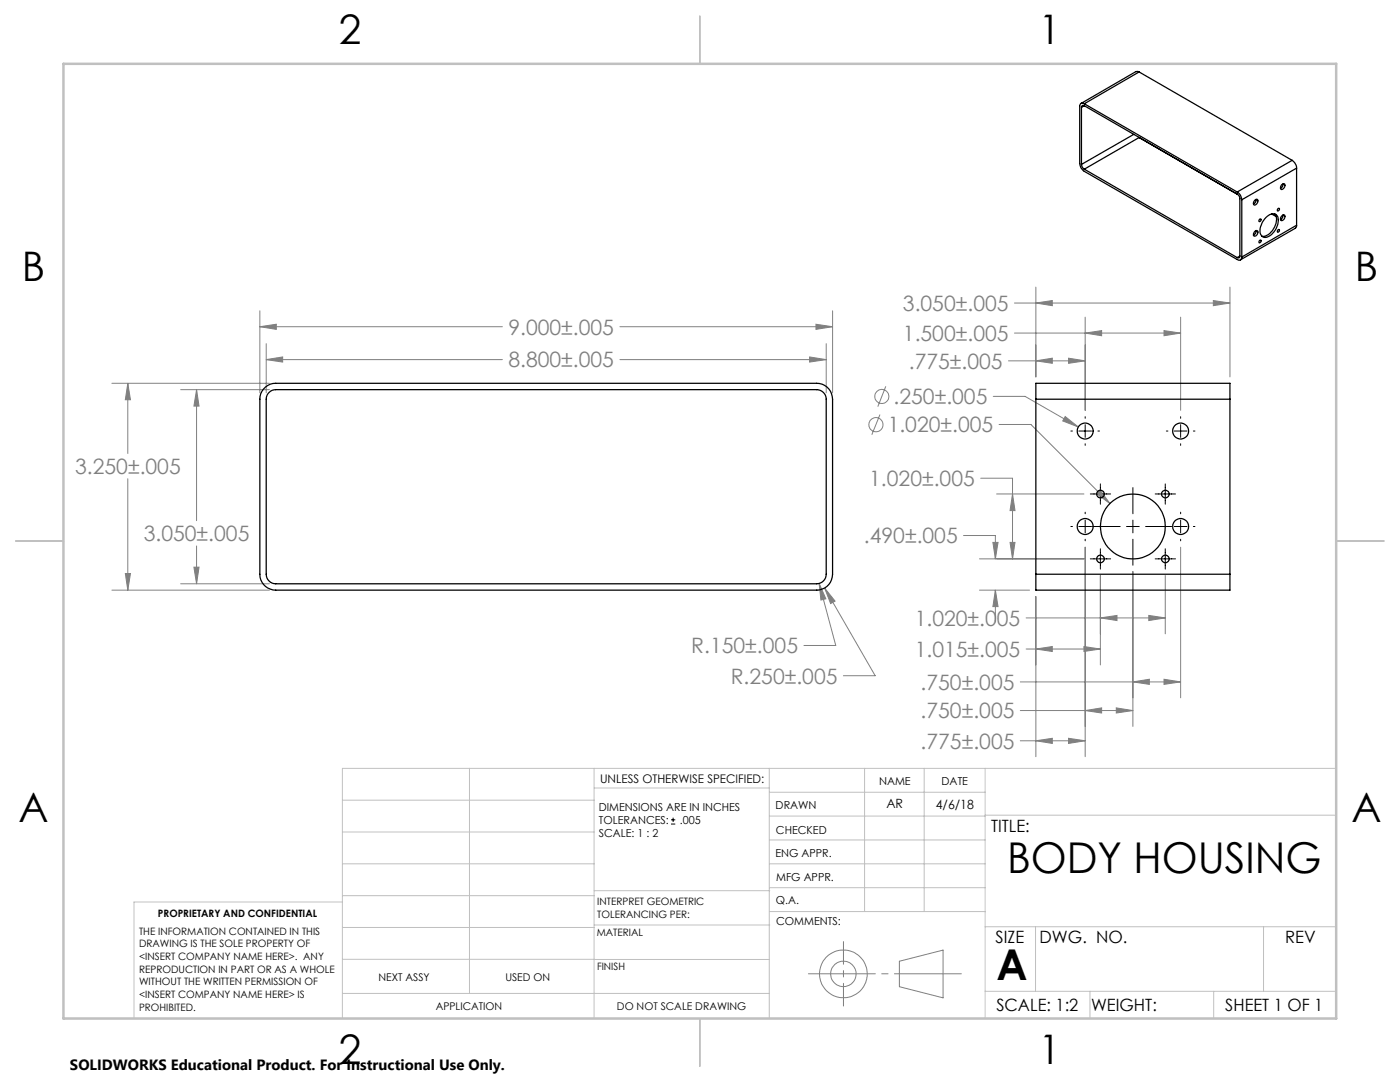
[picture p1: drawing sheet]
<svg xmlns="http://www.w3.org/2000/svg" width="279mm" height="216mm" viewBox="0 0 279 216" stroke-linecap="round" stroke-linejoin="round" font-family="sans-serif">
<g fill="none" stroke="#808080" stroke-width=".2">
<path d="M206.7 57.3v17.9M242.1 60l3.4 .5-3.4 .5zM245.5 57.3v17.9M22.3 76.5h31.5M25.5 76.5l.5 3.3h-1zM25.5 76.5v14M36.1 77.8h17.7M39.2 77.8l.5 3.2h-1zM39.2 77.8v26.1M51.9 65.2l3.2-.5v1zM51.9 62v16.4M51.9 65.2h48.4"/>
<path d="M53.1 71.8l3.3-.6v1zM53.1 68.6v9.8M53.1 71.8h47.2M123.7 65.2h42.5M123.7 71.8h41.2M161.6 71.2l3.3 .6-3.3 .4zM162.8 64.7l3.4 .5-3.4 .5zM164.9 68.6v9.8M166.2 62v16.4M176.8 77.1l-1.6 4M198.2 79.1h6.4l10.6 6.1M201.3 72h15.3"/>
<path d="M202.5 60.5h43M202.5 66.5h33.1M206.7 60.5l3.3-.5v1zM206.7 72l3.3-.5v1zM213.3 71.5l3.3 .5-3.3 .5zM216.6 66.5l3.3-.5v1zM216.6 63.3v18.6M232.3 66l3.3 .5-3.3 .5zM235.6 63.3v18.6M25.5 95.5v22.3M175.6 82.7l-1.6 4M195.7 95.4h6.4v16.1"/>
<path d="M198.9 98.6h17.4M199.4 84.7h6.3l15.8 15.8M202.1 98.6l.5 3.3h-1zM212.6 83.1l2.6 2.1-3.1-1.2zM218.8 98.5l.7-.7 2 2.7zM22.3 117.8h31.5M25 114.4h1l-.5 3.4zM36.1 116.5h17.7M38.7 113.2h1l-.5 3.3zM39.2 108.9v7.6M163.5 116.4l1.3 3.1-1 .2zM163.5 116.4l3.3 12.4h-6.4"/>
<path d="M164.6 117.3l2.1 2.6-.9 .5zM164.6 117.3l10.1 17.5h-6.4M192.3 106.9h6.3v4.6M195.5 117.8h10M195.5 111.5h20.8M198.2 108.2h1l-.6 3.3zM198.6 117.8l.6 3.2h-1zM198.6 117.8v6.3M201.6 108.2h1l-.5 3.3zM206.7 119v32M216.6 109.2v41.8M219.6 114.8v17.9"/>
<path d="M226.1 114.1v30.9M232.6 114.8v11.7M235.6 109.2v30M203.6 136.1h32M204.8 129.5h14.8M204.8 123.3h27.8M206.7 129.5l3.3-.5v1zM216.3 129l3.3 .5-3.3 .5zM219.6 123.3l3.3-.5v1zM226.1 136.1l3.3-.6v1.1zM229.3 122.8l3.3 .5-3.3 .5zM232.3 135.5l3.3 .6-3.3 .5z"/>
<path d="M203.6 147.8h13M203.6 141.8h22.5M206.7 147.8l3.3-.5v1zM213.3 147.3l3.3 .5-3.3 .5zM216.6 141.8l3.3-.5v1zM222.8 141.3l3.3 .5-3.3 .5zM179.5 191.8l8.7-2.2v9.5l-8.7-2.2z"/>
<circle cx="176" cy="79.1" r="1.41"/>
<circle cx="174.8" cy="84.7" r="1.4"/>
<circle cx="168.3" cy="194.3" r="4.8"/>
<circle cx="168.3" cy="194.3" r="2.54"/>
</g>
<g fill="none" stroke="#000" stroke-width=".2">
<path d="M213.7 86h.3M215.3 86h2.5M216.6 83.1v.4M216.6 84.7v2.6M216.6 88.5v.4M217.6 98.6h4.1M219.1 86h.3M219.6 96.6v4M226.1 97.3v5.2M230.5 98.6h4.1M232.6 96.6v4M232.8 86h.3"/>
<path d="M234.4 86h2.5M235.6 83.1v.4M235.6 84.7v2.6M235.6 88.5v.4M238.2 86h.3M213.7 105.1h.3M215.3 105.1h2.5M216.6 102.2v.3M216.6 103.8v2.5M216.6 107.6v.3M217.6 111.5h4.1M218.3 105.1h5.3"/>
<path d="M219.6 109.5v4.1M224.8 105.1h2.6M226.1 103.8v2.5M226.1 107.6v5.2M228.6 105.1h5.2M230.5 111.5h4.1M232.6 109.5v4.1M234.4 105.1h2.5M235.6 102.2v.3M235.6 103.8v2.5M235.6 107.6v.3M238.2 105.1h.3"/>
<path d="M133.9 164.4h.9M133.9 163.6h.9M134.3 163.2v.8"/>
</g>
<path d="M161.3 194.3h30.6" fill="none" stroke="#808080" stroke-width=".2" stroke-dasharray="15.2 1.3 1.3 1.3" stroke-dashoffset="1.9"/>
<path d="M168.3 187.9v12.8" fill="none" stroke="#808080" stroke-width=".2" stroke-dasharray="15.2 1.3 1.3 1.3" stroke-dashoffset="10.7"/>
<g fill="none" stroke="#c0c0c0" stroke-width=".2">
<path d="M68.3 159.7h50.3M93.7 153.3v44.9M118.6 153.3v49.9M118.6 157.2h34.9M153.5 153.3v49.9M153.5 158.1h43.1M172.5 153.3v28.6M184.4 153.3v28.6M196.6 153.3v49.9M266.7 153.3h-198.4v49.9M68.3 178.7h50.3M68.3 172.4h50.3"/>
<path d="M68.3 166h50.3M68.3 180h-41.6v23.2M118.6 177.7h35M153.5 167.6h43.1M153.5 162.8h43.1M153.5 172.4h43.1M153.5 177.1h43.1M196.6 162.7h70.1M68.3 198.2h85.2M68.3 191.4l85.2 .1M68.3 185.1h50.3M118.6 184.6h35"/>
<path d="M153.6 181.9h43M196.6 197.8h70.1M196.6 184.9h70.1M206.7 184.9v12.9M217.5 197.8v5.4M242.2 197.8v5.4M252.2 184.9v12.9"/>
</g>
<path d="M139.7 3.2v9.5M3.1 107.9h9.6M266.7 107.9h9.5M139.7 203.2v9.6" fill="none" stroke="#c0c0c0" stroke-width=".25"/>
<path d="M12.7 12.7h254v190.5h-254z" fill="none" stroke="#c0c0c0" stroke-width=".5"/>
<path d="M51.9 65.2l3.2-.5v1zM162.8 64.7l3.4 .5-3.4 .5zM25 114.4h1l-.5 3.4zM25.5 76.5l.5 3.3h-1zM53.1 71.8l3.3-.6v1zM161.6 71.2l3.3 .6-3.3 .4zM39.2 77.8l.5 3.2h-1zM38.7 113.2h1l-.5 3.3zM163.5 116.4l.3 3.3 1-.2zM164.6 117.3l1.2 3.1 .9-.5zM206.7 60.5l3.3-.5v1zM242.1 60l3.4 .5-3.4 .5zM206.7 147.8l3.3-.5v1zM213.3 147.3l3.3 .5-3.3 .5zM216.6 141.8l3.3-.5v1zM222.8 141.3l3.3 .5-3.3 .5zM226.1 136.1l3.3-.6v1.1zM232.3 135.5l3.3 .6-3.3 .5zM201.6 108.2h1l-.5 3.3zM202.1 98.6l.5 3.3h-1zM198.6 117.8l.6 3.2h-1zM198.2 108.2h1l-.6 3.3zM206.7 72l3.3-.5v1zM213.3 71.5l3.3 .5-3.3 .5zM216.6 66.5l3.3-.5v1zM232.3 66l3.3 .5-3.3 .5zM206.7 129.5l3.3-.5v1zM216.3 129l3.3 .5-3.3 .5zM219.6 123.3l3.3-.5v1zM229.3 122.8l3.3 .5-3.3 .5zM218.8 98.5l2.7 2-2-2.7zM212.6 83.1l-.5 .9 3.1 1.2z" fill="#808080"/>
<g fill="none" stroke="#000" stroke-width=".25">
<path d="M227.3 14.4l-.6-.1-10.9 6.3M227.3 14.4l-10.9 6.3M227.3 14.4l30.6 17.6M215.8 32.8l.3 .7 .3 .3M215.8 21.4v11.4M216.4 20.7a.55 .55 0 0 0-.6-.1 .55 .55 0 0 0-.3 .6v11.4a1.98 1.98 0 0 0 .9 1.6l30.5 17.6a.55 .55 0 0 0 .6 .1 .55 .55 0 0 0 .3-.6M216.4 21.1a.35 .35 0 0 0-.4 0 .35 .35 0 0 0-.2 .3M216.4 20.7l30.5 17.6M216.4 21.1l30.5 17.7M216.4 33.8l30.5 17.6M216.4 21.1l-.6 .3M226.3 26.8l-10.5 6"/>
<path d="M227.3 27.4l-10.9 6.4M246.9 38.3a1.86 1.86 0 0 1 .9 1.6M246.9 38.7l.4 .4 .1 .4v11.6M247.8 39.9v11.4M250.4 39.9a.36 .36 0 0 1 .6-.1 .36 .36 0 0 1 0 .6 .48 .48 0 0 1-.3 .5 .48 .48 0 0 1-.5-.2zM250.7 39.8v.1a.79 .79 0 0 1-.5 .8M255.7 36.9a.41 .41 0 0 1 .7-.2 .41 .41 0 0 1-.1 .7 .43 .43 0 0 1-.3 .4 .43 .43 0 0 1-.4-.2zM256.1 36.7l-.1 .5-.4 .4M257.9 32a1.95 1.95 0 0 1 .9 1.5M257.9 32l-11 6.3M258.8 33.5l-11 6.4M258.8 33.5v11.4"/>
<path d="M247.4 51.1a.32 .32 0 0 1-.1 .3 .32 .32 0 0 1-.4 0M247.4 51.1l-.5 .3M250.2 40.6h.1M250.4 46.2a.38 .38 0 0 1 .6-.1 .38 .38 0 0 1-.1 .6 .39 .39 0 0 1-.4 .4 .39 .39 0 0 1-.3-.4zM250.7 46l-.2 .6-.3 .3M251.4 47.9h.1a.26 .26 0 0 1 .1 .4 .26 .26 0 0 1-.4 .1zM251.4 43.7h.1a.28 .28 0 0 1 .1 .3 .28 .28 0 0 1-.4 .2zM252.6 43.5a1.49 1.49 0 0 1 2.3-.4 3.4 3.4 0 0 1-2.5 4.3 1.52 1.52 0 0 1-.7-2.4l.3-.8zM253.8 42.7l.9 .5M254.4 42.7a2.83 2.83 0 0 1-.5 3.4 2.3 2.3 0 0 1-2.1 1M255.1 45.8h.1a.26 .26 0 0 1 .1 .4 .26 .26 0 0 1-.4 0zM255.1 41.6h.1a.28 .28 0 0 1 .1 .3 .28 .28 0 0 1-.4 .2z"/>
<path d="M255.6 43.7v.1M255.9 43a.34 .34 0 0 1 .5 0 .34 .34 0 0 1 0 .5 .44 .44 0 0 1-.3 .5 .44 .44 0 0 1-.5-.3l.1-.4zM256.1 42.9l-.1 .5-.4 .4M258.8 44.9l-.3 .6-11 6.4M258.8 44.9l-11 6.4M52.6 77.6a3.2 3.2 0 0 1 2.4-1.1h108a3.2 3.2 0 0 1 3.2 3.2v34.9a3.2 3.2 0 0 1-3.2 3.2h-108a3.2 3.2 0 0 1-3.1-3.2v-34.9a2.97 2.97 0 0 1 .7-2.1zM53.7 78.3a1.76 1.76 0 0 1 1.3-.5h108a1.93 1.93 0 0 1 1.9 1.9v34.9a1.93 1.93 0 0 1-1.9 1.9h-108a1.93 1.93 0 0 1-1.9-1.9v-34.9a1.76 1.76 0 0 1 .6-1.4zM206.7 79.7v-3.2h38.8v3.2M206.7 79.7v34.9M206.7 79.7h38.8M245.5 79.7v34.9M206.7 114.6v3.2h38.8v-3.2"/>
<path d="M206.7 114.6h38.8"/>
<circle cx="216.6" cy="86" r="1.59"/>
<circle cx="219.6" cy="98.6" r=".77"/>
<circle cx="232.6" cy="98.6" r=".75"/>
<circle cx="235.6" cy="86" r="1.59"/>
<circle cx="216.6" cy="105.1" r="1.59"/>
<circle cx="219.6" cy="111.5" r=".77"/>
<circle cx="226.1" cy="105.1" r="6.5"/>
<circle cx="232.6" cy="111.5" r=".75"/>
<circle cx="235.6" cy="105.1" r="1.59"/>
</g>
<g font-size="8.5">
<text x="201" y="174.2">BODY HOUSING</text>
<text x="198.9" y="195.5">A</text>
</g>
<g font-size="8.1">
<text x="67.6" y="8.9">2</text>
<text x="207.3" y="8.9">1</text>
<text x="4.4" y="56.2">B</text>
<text x="270.4" y="56.2">B</text>
<text x="3.7" y="164.1">A</text>
<text x="269.7" y="164.1">A</text>
<text x="67.6" y="212.4">2</text>
<text x="207.3" y="212.4">1</text>
</g>
<g font-size="4.2" fill="#808080">
<text x="180.2" y="62.1">3.050±.005</text>
<text x="101.5" y="66.8">9.000±.005</text>
<text x="180.2" y="68.1">1.500±.005</text>
<text x="101.5" y="73.3">8.800±.005</text>
<text x="181.4" y="73.6">.775±.005</text>
<text x="178.3" y="80.6">.250±.005</text>
<text x="177.2" y="86.3">1.020±.005</text>
<text x="15" y="94.6">3.250±.005</text>
<text x="173.5" y="97">1.020±.005</text>
<text x="28.7" y="108">3.050±.005</text>
<text x="172.4" y="108.4">.490±.005</text>
<text x="182.6" y="124.9">1.020±.005</text>
<text x="138" y="130.4">R.150±.005</text>
<text x="182.6" y="131.1">1.015±.005</text>
<text x="145.8" y="136.4">R.250±.005</text>
<text x="183.7" y="137.6">.750±.005</text>
<text x="183.7" y="143.4">.750±.005</text>
<text x="183.7" y="149.4">.775±.005</text>
</g>
<g font-size="3.4">
<text x="197.8" y="166">TITLE:</text>
<text x="198.7" y="188.1">SIZE</text>
<text x="207.5" y="188.1">DWG. NO.</text>
<text x="256.5" y="188.2">REV</text>
<text x="198.8" y="201.7">SCALE: 1:2</text>
<text x="217.7" y="201.8">WEIGHT:</text>
<text x="244.5" y="201.7">SHEET 1 OF 1</text>
</g>
<text font-size="3" x="14" y="213.5">SOLIDWORKS Educational Product. For Instructional Use Only.</text>
<g font-size="2.5">
<text x="176.9" y="161.3">AR</text>
<text x="186.8" y="161.4">4/6/18</text>
</g>
<text font-size="2.4" x="119.8" y="156.2">UNLESS OTHERWISE SPECIFIED:</text>
<g font-size="2.2">
<text x="119.5" y="161.8">DIMENSIONS ARE IN INCHES</text>
<text x="154.8" y="161.4">DRAWN</text>
<text x="175.4" y="156.6">NAME</text>
<text x="187.9" y="156.7">DATE</text>
<text x="119.5" y="167.1">SCALE: 1 : 2</text>
<text x="119.5" y="164.4">TOLERANCES:</text>
<text x="135.7" y="164.4">.005</text>
<text x="154.9" y="166.3">CHECKED</text>
<text x="154.8" y="171">ENG APPR.</text>
<text x="154.9" y="175.7">MFG APPR.</text>
<text x="154.9" y="180.4">Q.A.</text>
<text x="154.9" y="184.6">COMMENTS:</text>
</g>
<g font-size="2.1">
<text x="75.5" y="195.7">NEXT ASSY</text>
<text x="100.9" y="195.7">USED ON</text>
<text x="86.9" y="201.5">APPLICATION</text>
<text x="123.1" y="201.6">DO NOT SCALE DRAWING</text>
</g>
<g font-size="2">
<text x="31.5" y="182.9">PROPRIETARY AND CONFIDENTIAL</text>
<text x="119.2" y="180.6">INTERPRET GEOMETRIC</text>
<text x="119.2" y="183.1">TOLERANCING PER:</text>
<text x="27.8" y="186.5">THE INFORMATION CONTAINED IN THIS</text>
<text x="27.8" y="189">DRAWING IS THE SOLE PROPERTY OF</text>
<text x="27.8" y="191.6">&lt;INSERT COMPANY NAME HERE&gt;. ANY</text>
<text x="119.1" y="186.7">MATERIAL</text>
<text x="27.8" y="194.1">REPRODUCTION IN PART OR AS A WHOLE</text>
<text x="27.8" y="196.6">WITHOUT THE WRITTEN PERMISSION OF</text>
<text x="119.1" y="193.5">FINISH</text>
<text x="27.8" y="199.1">&lt;INSERT COMPANY NAME HERE&gt; IS</text>
<text x="27.8" y="201.7">PROHIBITED.</text>
</g>
</svg>
